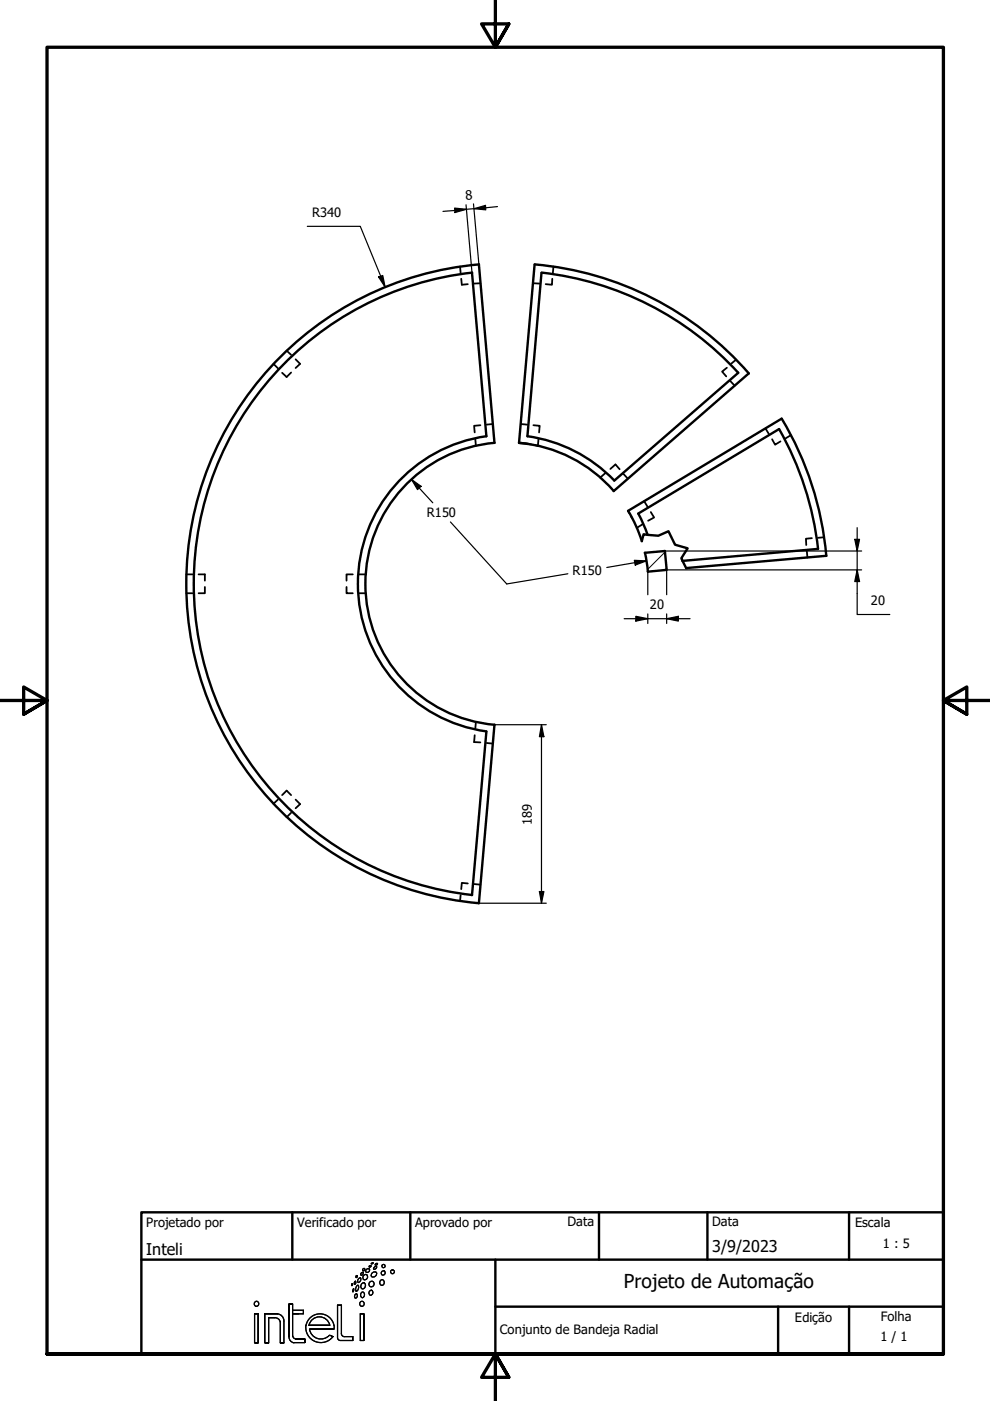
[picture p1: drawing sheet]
<svg xmlns="http://www.w3.org/2000/svg" width="210mm" height="297mm" viewBox="0 0 210 297" stroke-linecap="round" stroke-linejoin="round" font-family="sans-serif">
<!-- layer: Hachura (ISO) -->
<path d="M141 117.1l-3.7 3.7" fill="none" stroke="#000" stroke-width=".21"/>
<!-- layer: Oculto (ISO) -->
<g fill="none" stroke="#000" stroke-width=".38">
<path d="M97.5 56.5l.2 1.3M97.8 59.1l.1 1.3 1.3-.2M117.1 59.1l-.1 1.3-1.3-.2M117.3 56.5l-.1 1.3M58 77.1l.9 1M60.8 74.3l.9 .9M61.7 79l-.9 .9-1-.9M62.7 76.2l.9 .9-.9 .9M101.9 60.1h-1.4M113 60.1h1.4M154.1 78l-1 .8 .9 1M156.1 76.2l-1 .9"/>
<path d="M100.8 93.1l.1 1.4M101.9 90.2l-1.4 .1 .1 1.4M104.5 89.9l-1.3 .1M110.4 89.9l1.4 .1M112 94.2h.6M113.1 90.2l1.3 .1-.1 1.4M114.2 93.1l-.2 1.4-.7-.2M129.4 99.4l1.1-.9 .9 1M154.9 80.8l.9 1M162.3 90.9l.7 1.1M163.7 93.1l.6 1.2 1.2-.7M167.7 92.3l-1.1 .6"/>
<path d="M128.3 100.3l-1 1M132.2 100.5l.9 1M133.2 108.3l.3 .6M133.7 109.4l.3 .5M136.2 111.2l-1.2 .7M136.6 106.3l.7 1.1M138 108.6l.7 1.1-1.3 .7M171.1 116.9l.1 1.3M172.1 114.1l-1.2 .1v1.4M174.8 113.9l-1.4 .1M39.5 121.8h1.3M39.5 125.8h1.3"/>
<path d="M42.1 121.8h1.3v1.3M43.4 124.4v1.4h-1.3M73.5 124.4v1.4h1.3M74.8 121.8h-1.3v1.3M76.1 121.8h1.4M76.1 125.8h1.4M100.6 155.9l-.1 1.4 1.4 .1M100.9 153.1l-.1 1.4M103.2 157.5l1.3 .2M58.9 169.5l-.9 .9M59.8 168.6l1-1 .9 1M61.7 172.3l-.9 1"/>
<path d="M62.7 169.5l.9 1-.9 .9M97.7 189.8l-.2 1.3M99.2 187.3l-1.3-.1-.1 1.3M100.5 187.4l1.4 .2"/>
</g>
<g fill="none" stroke="#000" stroke-width=".51">
<path d="M100.1 57.8l3 34.7a31.6 31.6 0 0 0-27.2 31.3 31.6 31.6 0 0 0 27.2 31.3l-3 34.7M100.1 57.8a66.4 66.4 0 0 0-59 66 66.4 66.4 0 0 0 59 66M113.3 56.1l-3.3 37.8 2 .2M113.4 56.1a67.9 67.9 0 0 1 45.3 23.1l-28.6 24.9a30 30 0 0 0-20-10.2M114.9 57.8a66.4 66.4 0 0 1 41.6 21.2l-26.3 22.9a31.4 31.4 0 0 0-18.4-9.4l3-34.7M104.9 93.9a30 30 0 0 0-27.4 29.9 30 30 0 0 0 27.4 29.9l-3.4 37.8a68 68 0 0 1-62-67.7 68 68 0 0 1 62.1-67.7l3.2 37.8M133.2 108.3l32.5-19.5a68 68 0 0 1 9.5 29.1l-29.7 2.5-.8-1.5M133.2 108.3a30 30 0 0 1 2.9 6.4M135.3 108.9l29.9-17.9a66.4 66.4 0 0 1 8.3 25.4l-28.8 2.5M135.3 108.9l2 4.5M136.7 117.2l4.3-.4 .4 4-4 .4M136.7 117.2l.7 4"/>
<path d="M137.3 113.4l-.8-.1-.4 1.4M137.3 113.4l2.3 .2 2.1-1 1.4 2.9 2.7 .8-1.3 2 .2 .6"/>
</g>
<!-- layer: Borda (ISO) -->
<path d="M105 0v10l-2.9-4.9h5.8l-2.9 4.9 2.9-4.9M0 148.5h10l-5-2.8v5.7l5-2.9-5 2.9M210 148.5h-10l5-2.8v5.7l-5-2.9 5 2.9M10 287.1v-277.1h190v277.1h-190h190M107.9 292l-2.9-4.9 2.9 4.9h-5.8l2.9-4.9v9.9" fill="none" stroke="#000" stroke-width=".7"/>
<!-- layer: Geometria de rascunho (ISO) -->
<g fill="none" stroke="#000" stroke-width=".25">
<path d="M54 278.6v6.1h.7v-6.1v6.1h-.7zM54.7 278.6h-.7h.7M56.1 278.6v6.1h.9v-5.3v5.3h-.9zM57 279.4h1.2h-1.2M58.2 279.4a1.11 1.11 0 0 1 1.2 .9M58.8 278.6a1.49 1.49 0 0 1 1.4 1.5M58.9 278.6h-2.8h2.8M61.3 276.5v2.1v-2.1h.7zM62 278.6v-2.1v2.1h1.3M62 277.8h2.3M64.3 277.8v.8h-2.3M71.6 276.7v6.9v-6.9"/>
<path d="M72.4 276.7h-.8h.8M74.6 272.2h.1l-.1 .4zM74.9 273.3l.1 .1-.2 .5zM75.3 271.7a.31 .31 0 0 1 .1 .3 .31 .31 0 0 1-.3 .3zM75.4 274.3a.41 .41 0 0 1 .3 .5 .41 .41 0 0 1-.5 .3v-.4zM75.6 270.5h.2l-.3 .4zM75.7 272.5h.2a.92 .92 0 0 1-.4 1.3 .91 .91 0 0 1 .2-1.3zM76.1 271.1l.2-.2a.47 .47 0 0 1 .1 .6 .47 .47 0 0 1-.6 .3zM76.4 278.6v5.6M76.7 272.2l.2-.2a.59 .59 0 0 1 .6 .8 .59 .59 0 0 1-.9 .3l-.1-.6zM76.7 274a.53 .53 0 0 1 .6 .6 .53 .53 0 0 1-.7 .4 .77 .77 0 0 1 .1-1zM76.9 269.1l.4-.1v.3l-.3 .1z"/>
<path d="M77.2 278.6v5.6v-5.6M77.2 278.6h-.8h.8M77.2 270.3l.3-.1a.55 .55 0 0 1 .4 .8 .55 .55 0 0 1-.9 .1v-.5zM77.7 269.1l.5-.1a.42 .42 0 0 1 0 .7 .42 .42 0 0 1-.7-.2zM78.3 268.5l.4-.1-.2 .2h-.2zM78.4 273.7l.1-.1a.49 .49 0 0 1 .5 .6 .49 .49 0 0 1-.7 .3l-.1-.5zM78.7 267.9l.4-.1-.2 .1zM79 269.8l.6-.1a.59 .59 0 0 1 0 .9 .59 .59 0 0 1-.9-.2zM79.4 268.6l.3-.1a.36 .36 0 0 1 0 .5 .36 .36 0 0 1-.5 0zM79.6 268.1l.4-.2-.1 .3h-.4zM80.8 271.4a.55 .55 0 0 1 .7 .6 .55 .55 0 0 1-.8 .4 .69 .69 0 0 1 .1-1zM59.4 284.7v-4.5v4.5"/>
<path d="M60.2 280.1v4.6h-.8h.8zM61.3 283.5a1.24 1.24 0 0 0 1 1.2M61.3 283.4v-4.8v4.8M62 283.3v-4.7v4.7M62.1 283.3l.2 .4 .3 .1M62.3 284.7h2.3v-.8v.8zM63.8 283.9h-1.2h1.2M64.6 283.9h-.8h.8M64.8 281v.1M64.9 281.1a3.2 3.2 0 0 0 2 3.3 3.2 3.2 0 0 0 3.7-1M64.9 281a3 3 0 0 1 3-2.4 3 3 0 0 1 2.9 2.4M65.5 281h4.4h-4.4"/>
<path d="M65.6 281.8a2.44 2.44 0 0 0 1.7 2 2.44 2.44 0 0 0 2.6-.7M65.7 281h-.2h.2M65.7 281.8h4.3h-4.3M69.9 281a2.25 2.25 0 0 0-2.2-1.8 2.25 2.25 0 0 0-2.2 1.8M70.6 283.4l-.8-.3 .8 .3M70.8 281.8h-.8h.8M70.8 281v.8M71.6 283.6a.6 .6 0 0 0 .6 .6M72.2 284.2h2.6h-2.6M72.4 282.8v-6.1v6.1M72.4 282.8a.6 .6 0 0 0 .6 .6M74.8 284.2v-.8v.8"/>
<path d="M74.8 283.4h-1.8h1.8M77.2 284.2h-.8h.8"/>
<circle cx="54.4" cy="276.5" r=".51"/>
<circle cx="76.7" cy="276.5" r=".51"/>
<circle cx="76.8" cy="270" r=".3"/>
<circle cx="78.8" cy="272.2" r=".57"/>
<circle cx="81.3" cy="269.9" r=".45"/>
<circle cx="81.3" cy="268.4" r=".35"/>
<circle cx="83.2" cy="269.6" r=".41"/>
</g>
<path d="M30 257h170v30.1h-170zM62 257v10.1M87 257v10.1M127 257v10.1M150 257v10.1M180 257v10.1M30 267.1h170M105 277h95M105 267.1v20M165 277v10.1M180 277v10.1" fill="none" stroke="#000" stroke-width=".51"/>
<g fill="none" stroke="#000" stroke-width=".25">
<path d="M65.2 48h11.2l5.3 12.9M80.3 58.7l.9-.3 .5 2.5zM96.4 44.1l2.5 .3-2.4 .7zM98.8 43.4l1.3 14.4M100.4 43.2l1.1 12.9M100.5 44.2l2.4-.7 .1 1zM105.5 43.8l-11.6 1M87.2 101.6l2.1 1.5-.8 .7zM87.2 101.6l4.6 5M95.5 110.7l11.9 13.1 13-2.1M134.5 118.8l2.5 .1-2.3 .9zM137 118.9l-8.3 1.4"/>
<path d="M141 116.8h41.7M181.2 114.3h1l-.5 2.5zM181.7 111.9v18.4h7M132.3 131.2h14M134.8 130.7l2.6 .5-2.6 .5zM137.4 121.2v4.9M137.4 130.2v2M141.4 131.2l2.4-.5v1zM141.4 130.2v2M181.7 120.8l.5 2.5h-1zM182.7 120.8h-41.3v5.3M104.8 153.7h11"/>
<path d="M114.8 153.7l.5 2.5h-.9zM114.8 153.7v37.8M101.5 191.5h14.3M114.4 189h.9l-.5 2.5z"/>
</g>
<g fill="#000">
<path d="M80.3 58.7l.9-.3 .5 2.5z" fill-rule="evenodd"/>
<path d="M96.4 44.1l2.5 .3-2.4 .7z" fill-rule="evenodd"/>
<path d="M100.5 44.2l2.4-.7 .1 1z" fill-rule="evenodd"/>
<path d="M87.2 101.6l2.1 1.5-.8 .7z" fill-rule="evenodd"/>
<path d="M134.5 118.8l2.5 .1-2.3 .9z" fill-rule="evenodd"/>
<path d="M181.2 114.3h1l-.5 2.5z" fill-rule="evenodd"/>
<path d="M134.8 130.7l2.6 .5-2.6 .5z" fill-rule="evenodd"/>
<path d="M141.4 131.2l2.4-.5v1z" fill-rule="evenodd"/>
<path d="M181.7 120.8l.5 2.5h-1z" fill-rule="evenodd"/>
<path d="M114.8 153.7l.5 2.5h-.9z" fill-rule="evenodd"/>
<path d="M114.4 189h.9l-.5 2.5z" fill-rule="evenodd"/>
</g>
<text font-size="4.1" x="132.3" y="273.1">Projeto de Automação</text>
<g font-size="3.4">
<text x="31" y="266">Inteli</text>
<text x="151" y="265.5">3/9/2023</text>
</g>
<g font-size="2.7">
<text x="66.2" y="46">R340</text>
<text x="98.7" y="42.3" transform="rotate(-5 98.7 42.3)">8</text>
<text x="90.5" y="109.6">R150</text>
<text x="121.4" y="122">R150</text>
<text x="137.8" y="129.1">20</text>
<text x="184.7" y="128.3">20</text>
<text x="112.8" y="174.9" transform="rotate(-90 112.8 174.9)">189</text>
<text x="31" y="260.1">Projetado por</text>
<text x="63" y="260.1">Verificado por</text>
<text x="88" y="260.1">Aprovado por</text>
<text x="120.3" y="260">Data</text>
<text x="151" y="260">Data</text>
<text x="181.3" y="260.1">Escala</text>
<text x="187.2" y="264.6">1 : 5</text>
<text x="168.5" y="280.2">Edição</text>
<text x="186.8" y="280.1">Folha</text>
<text x="106" y="282.8">Conjunto de Bandeja Radial</text>
<text x="186.7" y="284.3">1 / 1</text>
</g>
</svg>
